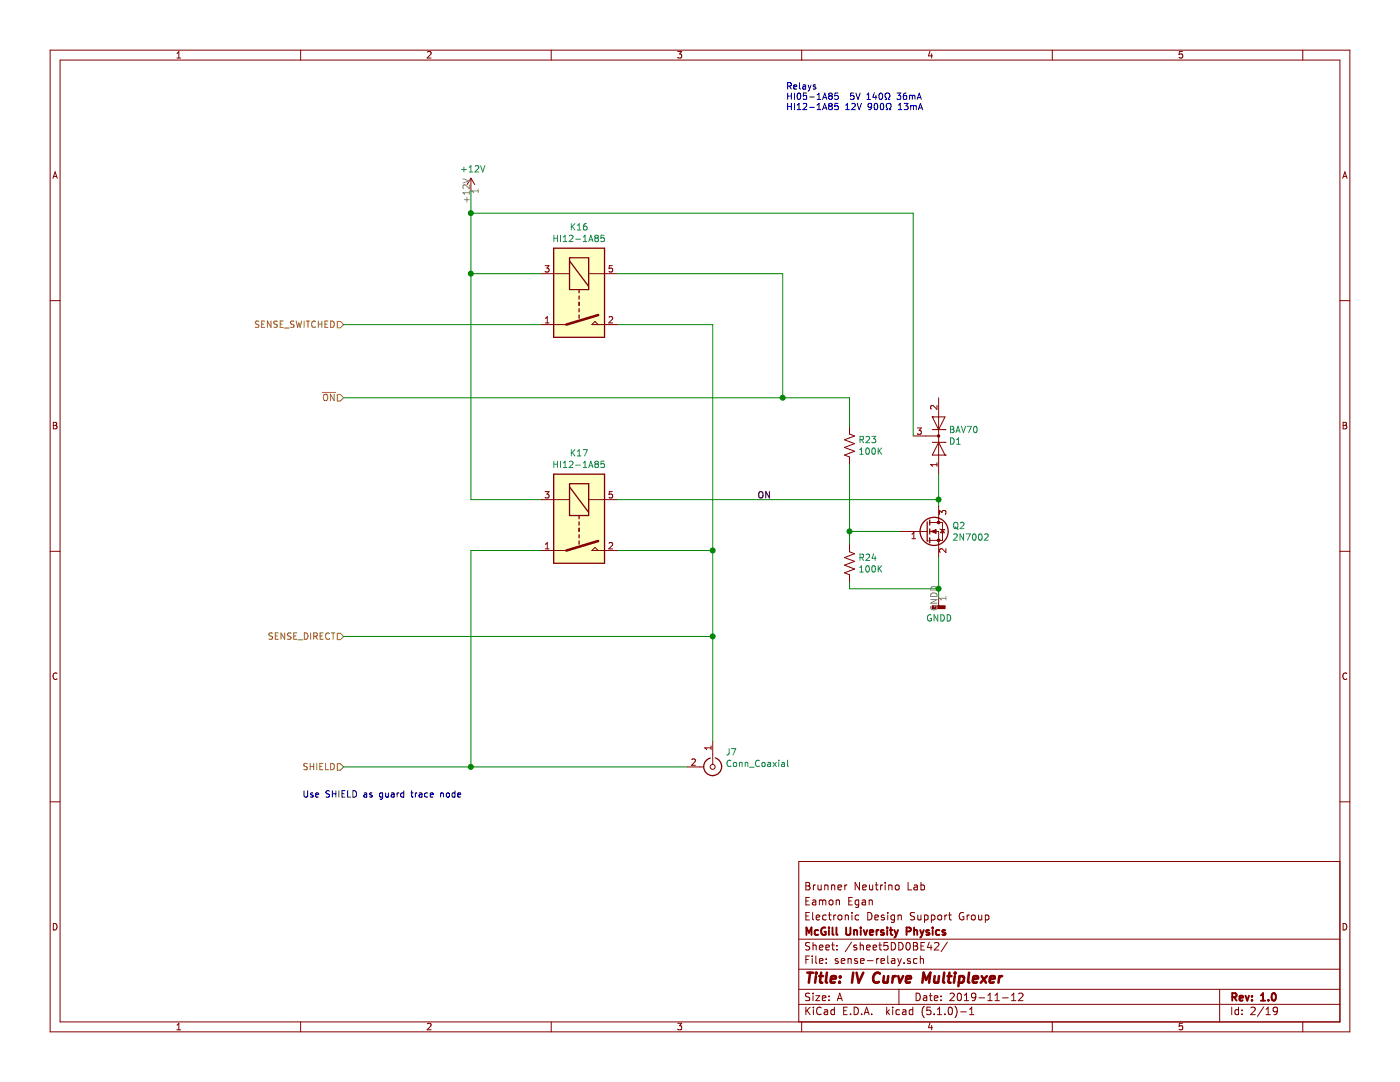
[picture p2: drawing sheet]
EESchema Schematic File Version 4
LIBS:iv-mux-cache
EELAYER 29 0
EELAYER END
$Descr A 11000 8500
encoding utf-8
Sheet 2 19
Title "IV Curve Multiplexer"
Date "2019-11-12"
Rev "1.0"
Comp "McGill University Physics"
Comment1 "Electronic Design Support Group"
Comment2 "Eamon Egan"
Comment3 "Brunner Neutrino Lab"
Comment4 ""
$EndDescr
$Comp
L Connector:Conn_Coaxial J?
U 1 1
P 5600 6025
AR Path="/5D2CBC74/5DABDEE7" Ref="J?"  Part="1" 
AR Path="/5D2EBA98/5DABDEE7" Ref="J?"  Part="1" 
AR Path="/5D2EBD58/5DABDEE7" Ref="J?"  Part="1" 
AR Path="/5D2EF1BE/5DABDEE7" Ref="J?"  Part="1" 
AR Path="/5D2EF706/5DABDEE7" Ref="J?"  Part="1" 
AR Path="/5D2F7CF8/5DABDEE7" Ref="J?"  Part="1" 
AR Path="/5D2F7CFD/5DABDEE7" Ref="J?"  Part="1" 
AR Path="/5D2F7D02/5DABDEE7" Ref="J?"  Part="1" 
AR Path="/5D2F7D07/5DABDEE7" Ref="J?"  Part="1" 
AR Path="/5D2F7D0C/5DABDEE7" Ref="J?"  Part="1" 
AR Path="/5D2F9B3D/5D2FD276/5DABDEE7" Ref="J?"  Part="1" 
AR Path="/5D2F9B3D/5D2FD27B/5DABDEE7" Ref="J?"  Part="1" 
AR Path="/5D2F9B3D/5D2FD280/5DABDEE7" Ref="J?"  Part="1" 
AR Path="/5D2F9B3D/5D2FD2AB/5DABDEE7" Ref="J?"  Part="1" 
AR Path="/5D2F9B3D/5D2FD2B0/5DABDEE7" Ref="J?"  Part="1" 
AR Path="/5D2F9B3D/5D2FD2B5/5DABDEE7" Ref="J?"  Part="1" 
AR Path="/5D2F9B3D/5D2FD2BA/5DABDEE7" Ref="J?"  Part="1" 
AR Path="/5D2F9B3D/5D2FD2BF/5DABDEE7" Ref="J?"  Part="1" 
AR Path="/5D2F9B3D/5D2FD2EC/5DABDEE7" Ref="J?"  Part="1" 
AR Path="/5D2F9B3D/5D2FD2F1/5DABDEE7" Ref="J?"  Part="1" 
AR Path="/5D36FAEF/5D2FD276/5DABDEE7" Ref="J?"  Part="1" 
AR Path="/5D36FAEF/5D2FD27B/5DABDEE7" Ref="J?"  Part="1" 
AR Path="/5D36FAEF/5D2FD280/5DABDEE7" Ref="J?"  Part="1" 
AR Path="/5D36FAEF/5D2FD2AB/5DABDEE7" Ref="J?"  Part="1" 
AR Path="/5D36FAEF/5D2FD2B0/5DABDEE7" Ref="J?"  Part="1" 
AR Path="/5D36FAEF/5D2FD2B5/5DABDEE7" Ref="J?"  Part="1" 
AR Path="/5D36FAEF/5D2FD2BA/5DABDEE7" Ref="J?"  Part="1" 
AR Path="/5D36FAEF/5D2FD2BF/5DABDEE7" Ref="J?"  Part="1" 
AR Path="/5D36FAEF/5D2FD2EC/5DABDEE7" Ref="J?"  Part="1" 
AR Path="/5D36FAEF/5D2FD2F1/5DABDEE7" Ref="J?"  Part="1" 
AR Path="/5D36FDFB/5D2FD276/5DABDEE7" Ref="J?"  Part="1" 
AR Path="/5D36FDFB/5D2FD27B/5DABDEE7" Ref="J?"  Part="1" 
AR Path="/5D36FDFB/5D2FD280/5DABDEE7" Ref="J?"  Part="1" 
AR Path="/5D36FDFB/5D2FD2AB/5DABDEE7" Ref="J?"  Part="1" 
AR Path="/5D36FDFB/5D2FD2B0/5DABDEE7" Ref="J?"  Part="1" 
AR Path="/5D36FDFB/5D2FD2B5/5DABDEE7" Ref="J?"  Part="1" 
AR Path="/5D36FDFB/5D2FD2BA/5DABDEE7" Ref="J?"  Part="1" 
AR Path="/5D36FDFB/5D2FD2BF/5DABDEE7" Ref="J?"  Part="1" 
AR Path="/5D36FDFB/5D2FD2EC/5DABDEE7" Ref="J?"  Part="1" 
AR Path="/5D36FDFB/5D2FD2F1/5DABDEE7" Ref="J?"  Part="1" 
AR Path="/5D371F58/5D2FD276/5DABDEE7" Ref="J?"  Part="1" 
AR Path="/5D371F58/5D2FD27B/5DABDEE7" Ref="J?"  Part="1" 
AR Path="/5D371F58/5D2FD280/5DABDEE7" Ref="J?"  Part="1" 
AR Path="/5D371F58/5D2FD2AB/5DABDEE7" Ref="J?"  Part="1" 
AR Path="/5D371F58/5D2FD2B0/5DABDEE7" Ref="J?"  Part="1" 
AR Path="/5D371F58/5D2FD2B5/5DABDEE7" Ref="J?"  Part="1" 
AR Path="/5D371F58/5D2FD2BA/5DABDEE7" Ref="J?"  Part="1" 
AR Path="/5D371F58/5D2FD2BF/5DABDEE7" Ref="J?"  Part="1" 
AR Path="/5D371F58/5D2FD2EC/5DABDEE7" Ref="J?"  Part="1" 
AR Path="/5D371F58/5D2FD2F1/5DABDEE7" Ref="J?"  Part="1" 
AR Path="/5D2F9B3D/5D54E9C7/5DABDEE7" Ref="J?"  Part="1" 
AR Path="/5D2F9B3D/5D550704/5DABDEE7" Ref="J?"  Part="1" 
AR Path="/5DD0BE47/5DABDEE7" Ref="J7"  Part="1" 
F 0 "J7" V 5482 6125 50  0000 L CNN
F 1 "Conn_Coaxial" V 5573 6125 50  0000 L CNN
F 2 "iv-mux:MCX_Vertical" H 5600 6025 50  0001 C CNN
F 3 " ~" H 5600 6025 50  0001 C CNN
F 4 "Molex" H 5600 6025 50  0001 C CNN "MFN"
F 5 "0733660061" H 5600 6025 50  0001 C CNN "MPN"
F 6 "WM5541-ND" H 5600 6025 50  0001 C CNN "VPN"
F 7 "DK" H 0   0   50  0001 C CNN "VN"
	1    5600 6025
	0    1    1    0   
$EndComp
Wire Wire Line
	2700 2550 4250 2550
Text HLabel 2700 6025 0    50   Input ~ 0
SHIELD
Wire Wire Line
	2700 6025 3700 6025
$Comp
L power:+12V #PWR?
U 1 1
P 3700 1500
AR Path="/5D2CBC74/5DABDEE8" Ref="#PWR?"  Part="1" 
AR Path="/5D2EBA98/5DABDEE8" Ref="#PWR?"  Part="1" 
AR Path="/5D2EBD58/5DABDEE8" Ref="#PWR?"  Part="1" 
AR Path="/5D2EF1BE/5DABDEE8" Ref="#PWR?"  Part="1" 
AR Path="/5D2EF706/5DABDEE8" Ref="#PWR?"  Part="1" 
AR Path="/5D2F7CF8/5DABDEE8" Ref="#PWR?"  Part="1" 
AR Path="/5D2F7CFD/5DABDEE8" Ref="#PWR?"  Part="1" 
AR Path="/5D2F7D02/5DABDEE8" Ref="#PWR?"  Part="1" 
AR Path="/5D2F7D07/5DABDEE8" Ref="#PWR?"  Part="1" 
AR Path="/5D2F7D0C/5DABDEE8" Ref="#PWR?"  Part="1" 
AR Path="/5D2F9B3D/5D2FD276/5DABDEE8" Ref="#PWR?"  Part="1" 
AR Path="/5D2F9B3D/5D2FD27B/5DABDEE8" Ref="#PWR?"  Part="1" 
AR Path="/5D2F9B3D/5D2FD280/5DABDEE8" Ref="#PWR?"  Part="1" 
AR Path="/5D2F9B3D/5D2FD2AB/5DABDEE8" Ref="#PWR?"  Part="1" 
AR Path="/5D2F9B3D/5D2FD2B0/5DABDEE8" Ref="#PWR?"  Part="1" 
AR Path="/5D2F9B3D/5D2FD2B5/5DABDEE8" Ref="#PWR?"  Part="1" 
AR Path="/5D2F9B3D/5D2FD2BA/5DABDEE8" Ref="#PWR?"  Part="1" 
AR Path="/5D2F9B3D/5D2FD2BF/5DABDEE8" Ref="#PWR?"  Part="1" 
AR Path="/5D2F9B3D/5D2FD2EC/5DABDEE8" Ref="#PWR?"  Part="1" 
AR Path="/5D2F9B3D/5D2FD2F1/5DABDEE8" Ref="#PWR?"  Part="1" 
AR Path="/5D36FAEF/5D2FD276/5DABDEE8" Ref="#PWR?"  Part="1" 
AR Path="/5D36FAEF/5D2FD27B/5DABDEE8" Ref="#PWR?"  Part="1" 
AR Path="/5D36FAEF/5D2FD280/5DABDEE8" Ref="#PWR?"  Part="1" 
AR Path="/5D36FAEF/5D2FD2AB/5DABDEE8" Ref="#PWR?"  Part="1" 
AR Path="/5D36FAEF/5D2FD2B0/5DABDEE8" Ref="#PWR?"  Part="1" 
AR Path="/5D36FAEF/5D2FD2B5/5DABDEE8" Ref="#PWR?"  Part="1" 
AR Path="/5D36FAEF/5D2FD2BA/5DABDEE8" Ref="#PWR?"  Part="1" 
AR Path="/5D36FAEF/5D2FD2BF/5DABDEE8" Ref="#PWR?"  Part="1" 
AR Path="/5D36FAEF/5D2FD2EC/5DABDEE8" Ref="#PWR?"  Part="1" 
AR Path="/5D36FAEF/5D2FD2F1/5DABDEE8" Ref="#PWR?"  Part="1" 
AR Path="/5D36FDFB/5D2FD276/5DABDEE8" Ref="#PWR?"  Part="1" 
AR Path="/5D36FDFB/5D2FD27B/5DABDEE8" Ref="#PWR?"  Part="1" 
AR Path="/5D36FDFB/5D2FD280/5DABDEE8" Ref="#PWR?"  Part="1" 
AR Path="/5D36FDFB/5D2FD2AB/5DABDEE8" Ref="#PWR?"  Part="1" 
AR Path="/5D36FDFB/5D2FD2B0/5DABDEE8" Ref="#PWR?"  Part="1" 
AR Path="/5D36FDFB/5D2FD2B5/5DABDEE8" Ref="#PWR?"  Part="1" 
AR Path="/5D36FDFB/5D2FD2BA/5DABDEE8" Ref="#PWR?"  Part="1" 
AR Path="/5D36FDFB/5D2FD2BF/5DABDEE8" Ref="#PWR?"  Part="1" 
AR Path="/5D36FDFB/5D2FD2EC/5DABDEE8" Ref="#PWR?"  Part="1" 
AR Path="/5D36FDFB/5D2FD2F1/5DABDEE8" Ref="#PWR?"  Part="1" 
AR Path="/5D371F58/5D2FD276/5DABDEE8" Ref="#PWR?"  Part="1" 
AR Path="/5D371F58/5D2FD27B/5DABDEE8" Ref="#PWR?"  Part="1" 
AR Path="/5D371F58/5D2FD280/5DABDEE8" Ref="#PWR?"  Part="1" 
AR Path="/5D371F58/5D2FD2AB/5DABDEE8" Ref="#PWR?"  Part="1" 
AR Path="/5D371F58/5D2FD2B0/5DABDEE8" Ref="#PWR?"  Part="1" 
AR Path="/5D371F58/5D2FD2B5/5DABDEE8" Ref="#PWR?"  Part="1" 
AR Path="/5D371F58/5D2FD2BA/5DABDEE8" Ref="#PWR?"  Part="1" 
AR Path="/5D371F58/5D2FD2BF/5DABDEE8" Ref="#PWR?"  Part="1" 
AR Path="/5D371F58/5D2FD2EC/5DABDEE8" Ref="#PWR?"  Part="1" 
AR Path="/5D371F58/5D2FD2F1/5DABDEE8" Ref="#PWR?"  Part="1" 
AR Path="/5D2F9B3D/5D54E9C7/5DABDEE8" Ref="#PWR?"  Part="1" 
AR Path="/5D2F9B3D/5D550704/5DABDEE8" Ref="#PWR?"  Part="1" 
AR Path="/5DD0BE47/5DABDEE8" Ref="#PWR0109"  Part="1" 
F 0 "#PWR0109" H 3700 1350 50  0001 C CNN
F 1 "+12V" H 3715 1673 50  0000 C CNN
F 2 "" H 3700 1500 50  0001 C CNN
F 3 "" H 3700 1500 50  0001 C CNN
	1    3700 1500
	1    0    0    -1  
$EndComp
Wire Wire Line
	4850 2550 5600 2550
Wire Wire Line
	5600 2550 5600 4325
Text Notes 6175 875  0    50   ~ 0
Relays\nHI05-1A85  5V 140Ω 36mA\nHI12-1A85 12V 900Ω 13mA
$Comp
L iv-mux:HIxx-1Axx K?
U 1 1
P 4550 2350
AR Path="/5D2F9B3D/5D2FD276/5D6095E9" Ref="K?"  Part="1" 
AR Path="/5D2F9B3D/5D2FD27B/5D6095E9" Ref="K?"  Part="1" 
AR Path="/5D2F9B3D/5D2FD280/5D6095E9" Ref="K?"  Part="1" 
AR Path="/5D2F9B3D/5D2FD2AB/5D6095E9" Ref="K?"  Part="1" 
AR Path="/5D2F9B3D/5D2FD2B0/5D6095E9" Ref="K?"  Part="1" 
AR Path="/5D2F9B3D/5D2FD2B5/5D6095E9" Ref="K?"  Part="1" 
AR Path="/5D2F9B3D/5D2FD2BA/5D6095E9" Ref="K?"  Part="1" 
AR Path="/5D2F9B3D/5D2FD2BF/5D6095E9" Ref="K?"  Part="1" 
AR Path="/5D2F9B3D/5D2FD2EC/5D6095E9" Ref="K?"  Part="1" 
AR Path="/5D2F9B3D/5D2FD2F1/5D6095E9" Ref="K?"  Part="1" 
AR Path="/5D2F9B3D/5D54E9C7/5D6095E9" Ref="K?"  Part="1" 
AR Path="/5D2F9B3D/5D550704/5D6095E9" Ref="K?"  Part="1" 
AR Path="/5DD0BE47/5D6095E9" Ref="K16"  Part="1" 
F 0 "K16" V 3983 2350 50  0000 C CNN
F 1 "HI12-1A85" V 4074 2350 50  0000 C CNN
F 2 "iv-mux:Relay_StandexMeder_HI" H 4900 2300 50  0001 L CNN
F 3 "https://www.e-sonic.com/ds/hi121a85.pdf?p=44058355" H 4550 2350 50  0001 C CNN
F 4 "Electro Sonic" H 0   0   50  0001 C CNN "VN"
F 5 "HI12-1A85" H 0   0   50  0001 C CNN "VPN"
	1    4550 2350
	0    1    1    0   
$EndComp
Wire Wire Line
	3700 4325 4250 4325
Wire Wire Line
	3700 3925 4250 3925
Wire Wire Line
	4850 4325 5600 4325
$Comp
L iv-mux:HIxx-1Axx K?
U 1 1
P 4550 4125
AR Path="/5D2F9B3D/5D2FD276/5D851AB1" Ref="K?"  Part="1" 
AR Path="/5D2F9B3D/5D2FD27B/5D851AB1" Ref="K?"  Part="1" 
AR Path="/5D2F9B3D/5D2FD280/5D851AB1" Ref="K?"  Part="1" 
AR Path="/5D2F9B3D/5D2FD2AB/5D851AB1" Ref="K?"  Part="1" 
AR Path="/5D2F9B3D/5D2FD2B0/5D851AB1" Ref="K?"  Part="1" 
AR Path="/5D2F9B3D/5D2FD2B5/5D851AB1" Ref="K?"  Part="1" 
AR Path="/5D2F9B3D/5D2FD2BA/5D851AB1" Ref="K?"  Part="1" 
AR Path="/5D2F9B3D/5D2FD2BF/5D851AB1" Ref="K?"  Part="1" 
AR Path="/5D2F9B3D/5D2FD2EC/5D851AB1" Ref="K?"  Part="1" 
AR Path="/5D2F9B3D/5D2FD2F1/5D851AB1" Ref="K?"  Part="1" 
AR Path="/5D2F9B3D/5D54E9C7/5D851AB1" Ref="K?"  Part="1" 
AR Path="/5D2F9B3D/5D550704/5D851AB1" Ref="K?"  Part="1" 
AR Path="/5DD0BE47/5D851AB1" Ref="K17"  Part="1" 
F 0 "K17" V 3983 4125 50  0000 C CNN
F 1 "HI12-1A85" V 4074 4125 50  0000 C CNN
F 2 "iv-mux:Relay_StandexMeder_HI" H 4900 4075 50  0001 L CNN
F 3 "https://www.e-sonic.com/ds/hi121a85.pdf?p=44058355" H 4550 4125 50  0001 C CNN
F 4 "Electro Sonic" H 0   0   50  0001 C CNN "VN"
F 5 "HI12-1A85" H 0   0   50  0001 C CNN "VPN"
	1    4550 4125
	0    1    1    0   
$EndComp
Connection ~ 5600 4325
Wire Wire Line
	5600 4325 5600 5000
Wire Wire Line
	4250 2150 3700 2150
Connection ~ 3700 2150
Wire Wire Line
	3700 6025 3700 4325
Wire Wire Line
	7375 3925 7375 3975
$Comp
L Device:R_US R?
U 1 1
P 6675 3500
AR Path="/5D2F9B3D/5D2FD276/5D86589C" Ref="R?"  Part="1" 
AR Path="/5D2F9B3D/5D2FD27B/5D86589C" Ref="R?"  Part="1" 
AR Path="/5D2F9B3D/5D2FD280/5D86589C" Ref="R?"  Part="1" 
AR Path="/5D2F9B3D/5D2FD2AB/5D86589C" Ref="R?"  Part="1" 
AR Path="/5D2F9B3D/5D2FD2B0/5D86589C" Ref="R?"  Part="1" 
AR Path="/5D2F9B3D/5D2FD2B5/5D86589C" Ref="R?"  Part="1" 
AR Path="/5D2F9B3D/5D2FD2BA/5D86589C" Ref="R?"  Part="1" 
AR Path="/5D2F9B3D/5D2FD2BF/5D86589C" Ref="R?"  Part="1" 
AR Path="/5D2F9B3D/5D2FD2EC/5D86589C" Ref="R?"  Part="1" 
AR Path="/5D2F9B3D/5D2FD2F1/5D86589C" Ref="R?"  Part="1" 
AR Path="/5D2F9B3D/5D54E9C7/5D86589C" Ref="R?"  Part="1" 
AR Path="/5D2F9B3D/5D550704/5D86589C" Ref="R?"  Part="1" 
AR Path="/5DD0BE47/5D86589C" Ref="R23"  Part="1" 
F 0 "R23" H 6743 3546 50  0000 L CNN
F 1 "100K" H 6743 3455 50  0000 L CNN
F 2 "Resistor_SMD:R_0805_2012Metric" V 6715 3490 50  0001 C CNN
F 3 "~" H 6675 3500 50  0001 C CNN
F 4 "CRT0805-FZ-1003ESTCT-ND" H 6675 3500 50  0001 C CNN "VPN"
	1    6675 3500
	1    0    0    -1  
$EndComp
$Comp
L Device:R_US R?
U 1 1
P 6675 4425
AR Path="/5D2F9B3D/5D2FD276/5D867848" Ref="R?"  Part="1" 
AR Path="/5D2F9B3D/5D2FD27B/5D867848" Ref="R?"  Part="1" 
AR Path="/5D2F9B3D/5D2FD280/5D867848" Ref="R?"  Part="1" 
AR Path="/5D2F9B3D/5D2FD2AB/5D867848" Ref="R?"  Part="1" 
AR Path="/5D2F9B3D/5D2FD2B0/5D867848" Ref="R?"  Part="1" 
AR Path="/5D2F9B3D/5D2FD2B5/5D867848" Ref="R?"  Part="1" 
AR Path="/5D2F9B3D/5D2FD2BA/5D867848" Ref="R?"  Part="1" 
AR Path="/5D2F9B3D/5D2FD2BF/5D867848" Ref="R?"  Part="1" 
AR Path="/5D2F9B3D/5D2FD2EC/5D867848" Ref="R?"  Part="1" 
AR Path="/5D2F9B3D/5D2FD2F1/5D867848" Ref="R?"  Part="1" 
AR Path="/5D2F9B3D/5D54E9C7/5D867848" Ref="R?"  Part="1" 
AR Path="/5D2F9B3D/5D550704/5D867848" Ref="R?"  Part="1" 
AR Path="/5DD0BE47/5D867848" Ref="R24"  Part="1" 
F 0 "R24" H 6743 4471 50  0000 L CNN
F 1 "100K" H 6743 4380 50  0000 L CNN
F 2 "Resistor_SMD:R_0805_2012Metric" V 6715 4415 50  0001 C CNN
F 3 "~" H 6675 4425 50  0001 C CNN
F 4 "CRT0805-FZ-1003ESTCT-ND" H 6675 4425 50  0001 C CNN "VPN"
	1    6675 4425
	1    0    0    -1  
$EndComp
Wire Wire Line
	6675 3650 6675 4175
Wire Wire Line
	7375 4700 7375 4625
Wire Wire Line
	6675 4575 6675 4625
Wire Wire Line
	6675 4625 7375 4625
Connection ~ 7375 4625
Wire Wire Line
	7375 4625 7375 4375
Wire Wire Line
	7075 4175 6675 4175
Connection ~ 6675 4175
Wire Wire Line
	6675 4175 6675 4275
Text Notes 2375 6275 0    50   ~ 0
Use SHIELD as guard trace node
Wire Wire Line
	3700 1500 3700 1675
$Comp
L Diode:BAV70 D?
U 1 1
P 7375 3425
AR Path="/5D2F9B3D/5D2FD2F1/5D672709" Ref="D?"  Part="1" 
AR Path="/5D2F9B3D/5D550704/5D672709" Ref="D?"  Part="1" 
AR Path="/5DD0BE47/5D672709" Ref="D1"  Part="1" 
F 0 "D1" V 7329 3504 50  0000 L CNN
F 1 "BAV70" V 7420 3504 50  0000 L CNN
F 2 "Package_TO_SOT_SMD:SOT-23" H 7375 3425 50  0001 C CNN
F 3 "https://assets.nexperia.com/documents/data-sheet/BAV70_SER.pdf" H 7375 3425 50  0001 C CNN
F 4 "BAV70FSCT-ND" H 7375 3425 50  0001 C CNN "VPN"
F 5 "DK" H 0   0   50  0001 C CNN "VN"
	1    7375 3425
	0    1    -1   0   
$EndComp
Connection ~ 3700 6025
Wire Wire Line
	3700 6025 5400 6025
Wire Wire Line
	3700 2150 3700 3925
Wire Wire Line
	6150 2150 4850 2150
Wire Wire Line
	4850 3925 7375 3925
$Comp
L Transistor_FET:2N7002 Q?
U 1 1
P 7275 4175
AR Path="/5DAF4EFE" Ref="Q?"  Part="1" 
AR Path="/5DD0BE47/5DAF4EFE" Ref="Q2"  Part="1" 
F 0 "Q2" H 7481 4221 50  0000 L CNN
F 1 "2N7002" H 7481 4130 50  0000 L CNN
F 2 "Package_TO_SOT_SMD:SOT-23" H 7475 4100 50  0001 L CIN
F 3 "https://www.fairchildsemi.com/datasheets/2N/2N7002.pdf" H 7275 4175 50  0001 L CNN
F 4 "2N7002NCT-ND" H 7275 4175 50  0001 C CNN "VPN"
	1    7275 4175
	1    0    0    -1  
$EndComp
Text HLabel 2700 2550 0    50   Input ~ 0
SENSE_SWITCHED
Connection ~ 6150 3125
Wire Wire Line
	6675 3125 6150 3125
Wire Wire Line
	6675 3350 6675 3125
Wire Wire Line
	2700 3125 6150 3125
Wire Wire Line
	6150 3125 6150 2150
Text HLabel 2700 3125 0    50   Input ~ 0
~ON
$Comp
L power:GNDD #PWR?
U 1 1
P 7375 4700
AR Path="/5DAFD7F4" Ref="#PWR?"  Part="1" 
AR Path="/5DD0BE47/5DAFD7F4" Ref="#PWR0110"  Part="1" 
F 0 "#PWR0110" H 7375 4450 50  0001 C CNN
F 1 "GNDD" H 7379 4545 50  0000 C CNN
F 2 "" H 7375 4700 50  0001 C CNN
F 3 "" H 7375 4700 50  0001 C CNN
	1    7375 4700
	1    0    0    -1  
$EndComp
Text Label 5950 3925 0    50   ~ 0
ON
Text HLabel 2700 5000 0    50   Input ~ 0
SENSE_DIRECT
Wire Wire Line
	2700 5000 5600 5000
Connection ~ 5600 5000
Wire Wire Line
	5600 5000 5600 5825
Wire Wire Line
	7375 3925 7375 3725
Connection ~ 7375 3925
Wire Wire Line
	7175 3425 7175 1675
Wire Wire Line
	7175 1675 3700 1675
Connection ~ 3700 1675
Wire Wire Line
	3700 1675 3700 2150
$EndSCHEMATC
